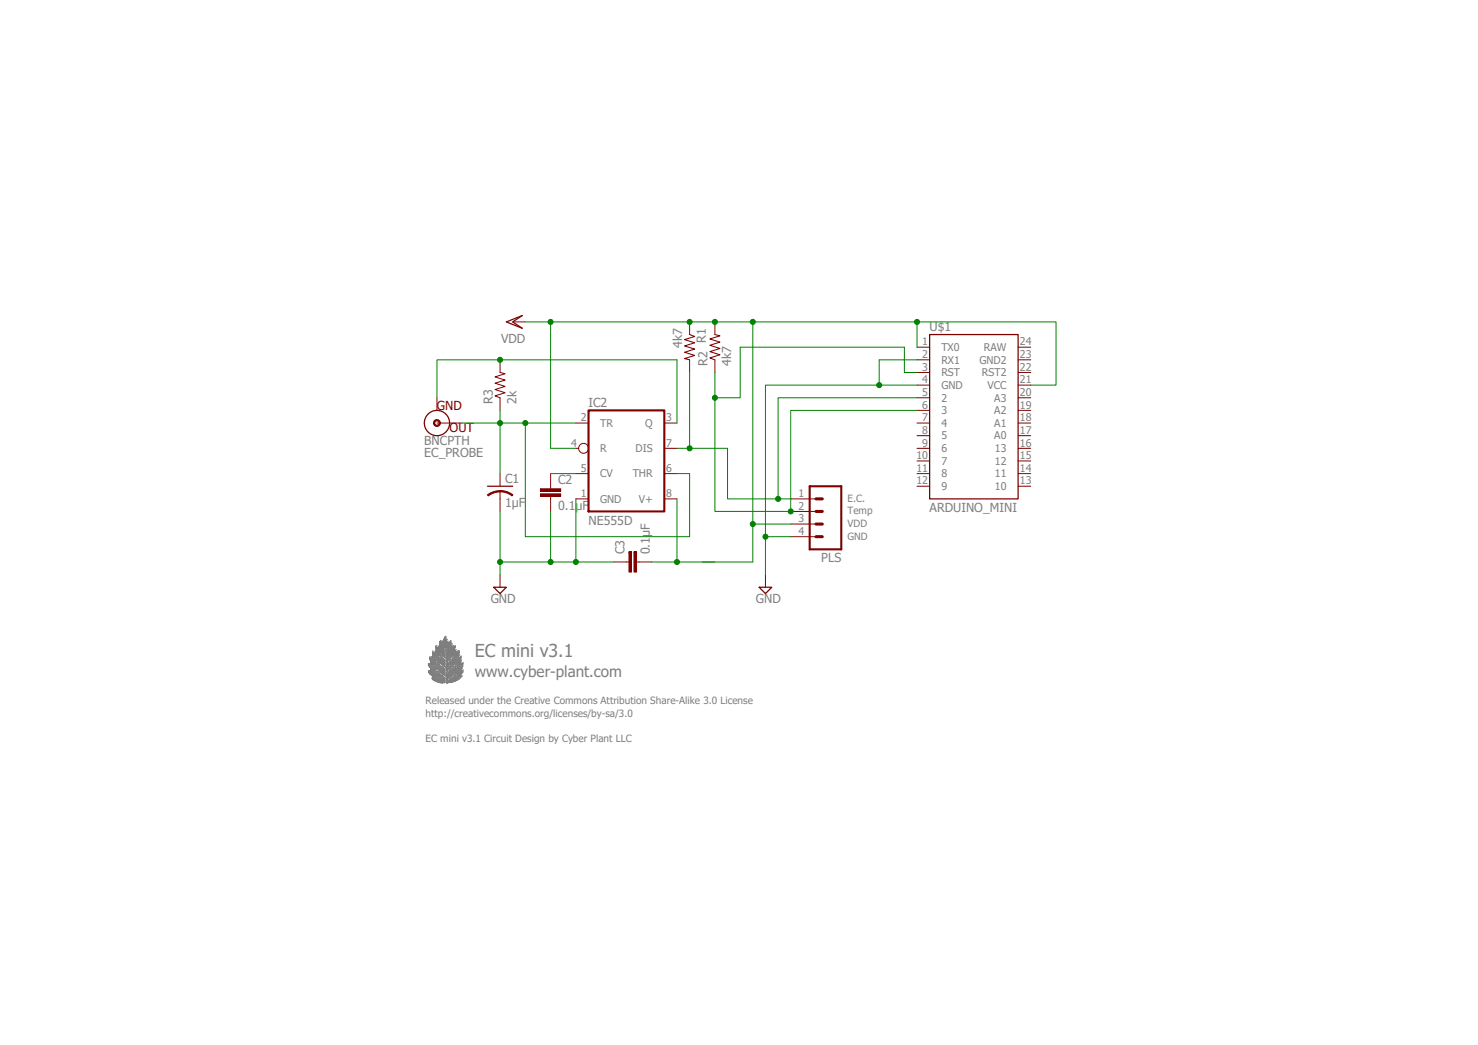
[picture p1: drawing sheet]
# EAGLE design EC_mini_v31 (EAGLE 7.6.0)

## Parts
C1  1µF  C-US050-045X075  [C050-045X075]
C2  0.1µF  CAP1206  [1206]
C3  0.1µF  CAP1206  [1206]
EC_PROBE  BNCPTH  [BNC]
IC2  NE555D  [SO08]
PLS  M04PTH  [1X04]
R1  4k7  R-US_0207/10  [0207/10]
R2  4k7  R-US_0207/10  [0207/10]
R3  2k  RESISTOR1206  [1206]
U$1  ARDUINO_MINI  [ARDUINO_MINI]

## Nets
GND: C1.2 C2.2 C3.1 IC2.1(GND) PLS.4 U$1.2(RX1) U$1.4(GND)
N$1: PLS.2 R2.1 U$1.3(RST) U$1.6
N$16: IC2.7(DIS) PLS.1 R1.2 U$1.5
N$21: C1.1 EC_PROBE.S(OUT) IC2.2(TR) IC2.6(THR) R3.1
N$23: EC_PROBE.GND IC2.3(Q) R3.2
N$26: C2.1 IC2.5(CV)
VDD: C3.2 IC2.4(R) IC2.8(V+) PLS.3 R1.1 R2.2 U$1.1(TX0) U$1.21(VCC)
Unconnected: U$1.7 U$1.8 U$1.9 U$1.10 U$1.11 U$1.12 U$1.13 U$1.14 U$1.15 U$1.16 U$1.17(A0) U$1.18(A1) U$1.19(A2) U$1.20(A3) U$1.22(RST2) U$1.23(GND2) U$1.24(RAW)

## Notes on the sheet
- E.C.
- Temp
- VDD
- GND
- EC mini v3.1
- www.cyber-plant.com
- Released under the Creative Commons Attribution Share-Alike 3.0 License
- http://creativecommons.org/licenses/by-sa/3.0
- EC mini v3.1 Circuit Design by Cyber Plant LLC

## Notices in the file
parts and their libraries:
Arduinominimi: Licensing: CC v3.0 Share-Alike You are welcome to use this library for commercial purposes.
